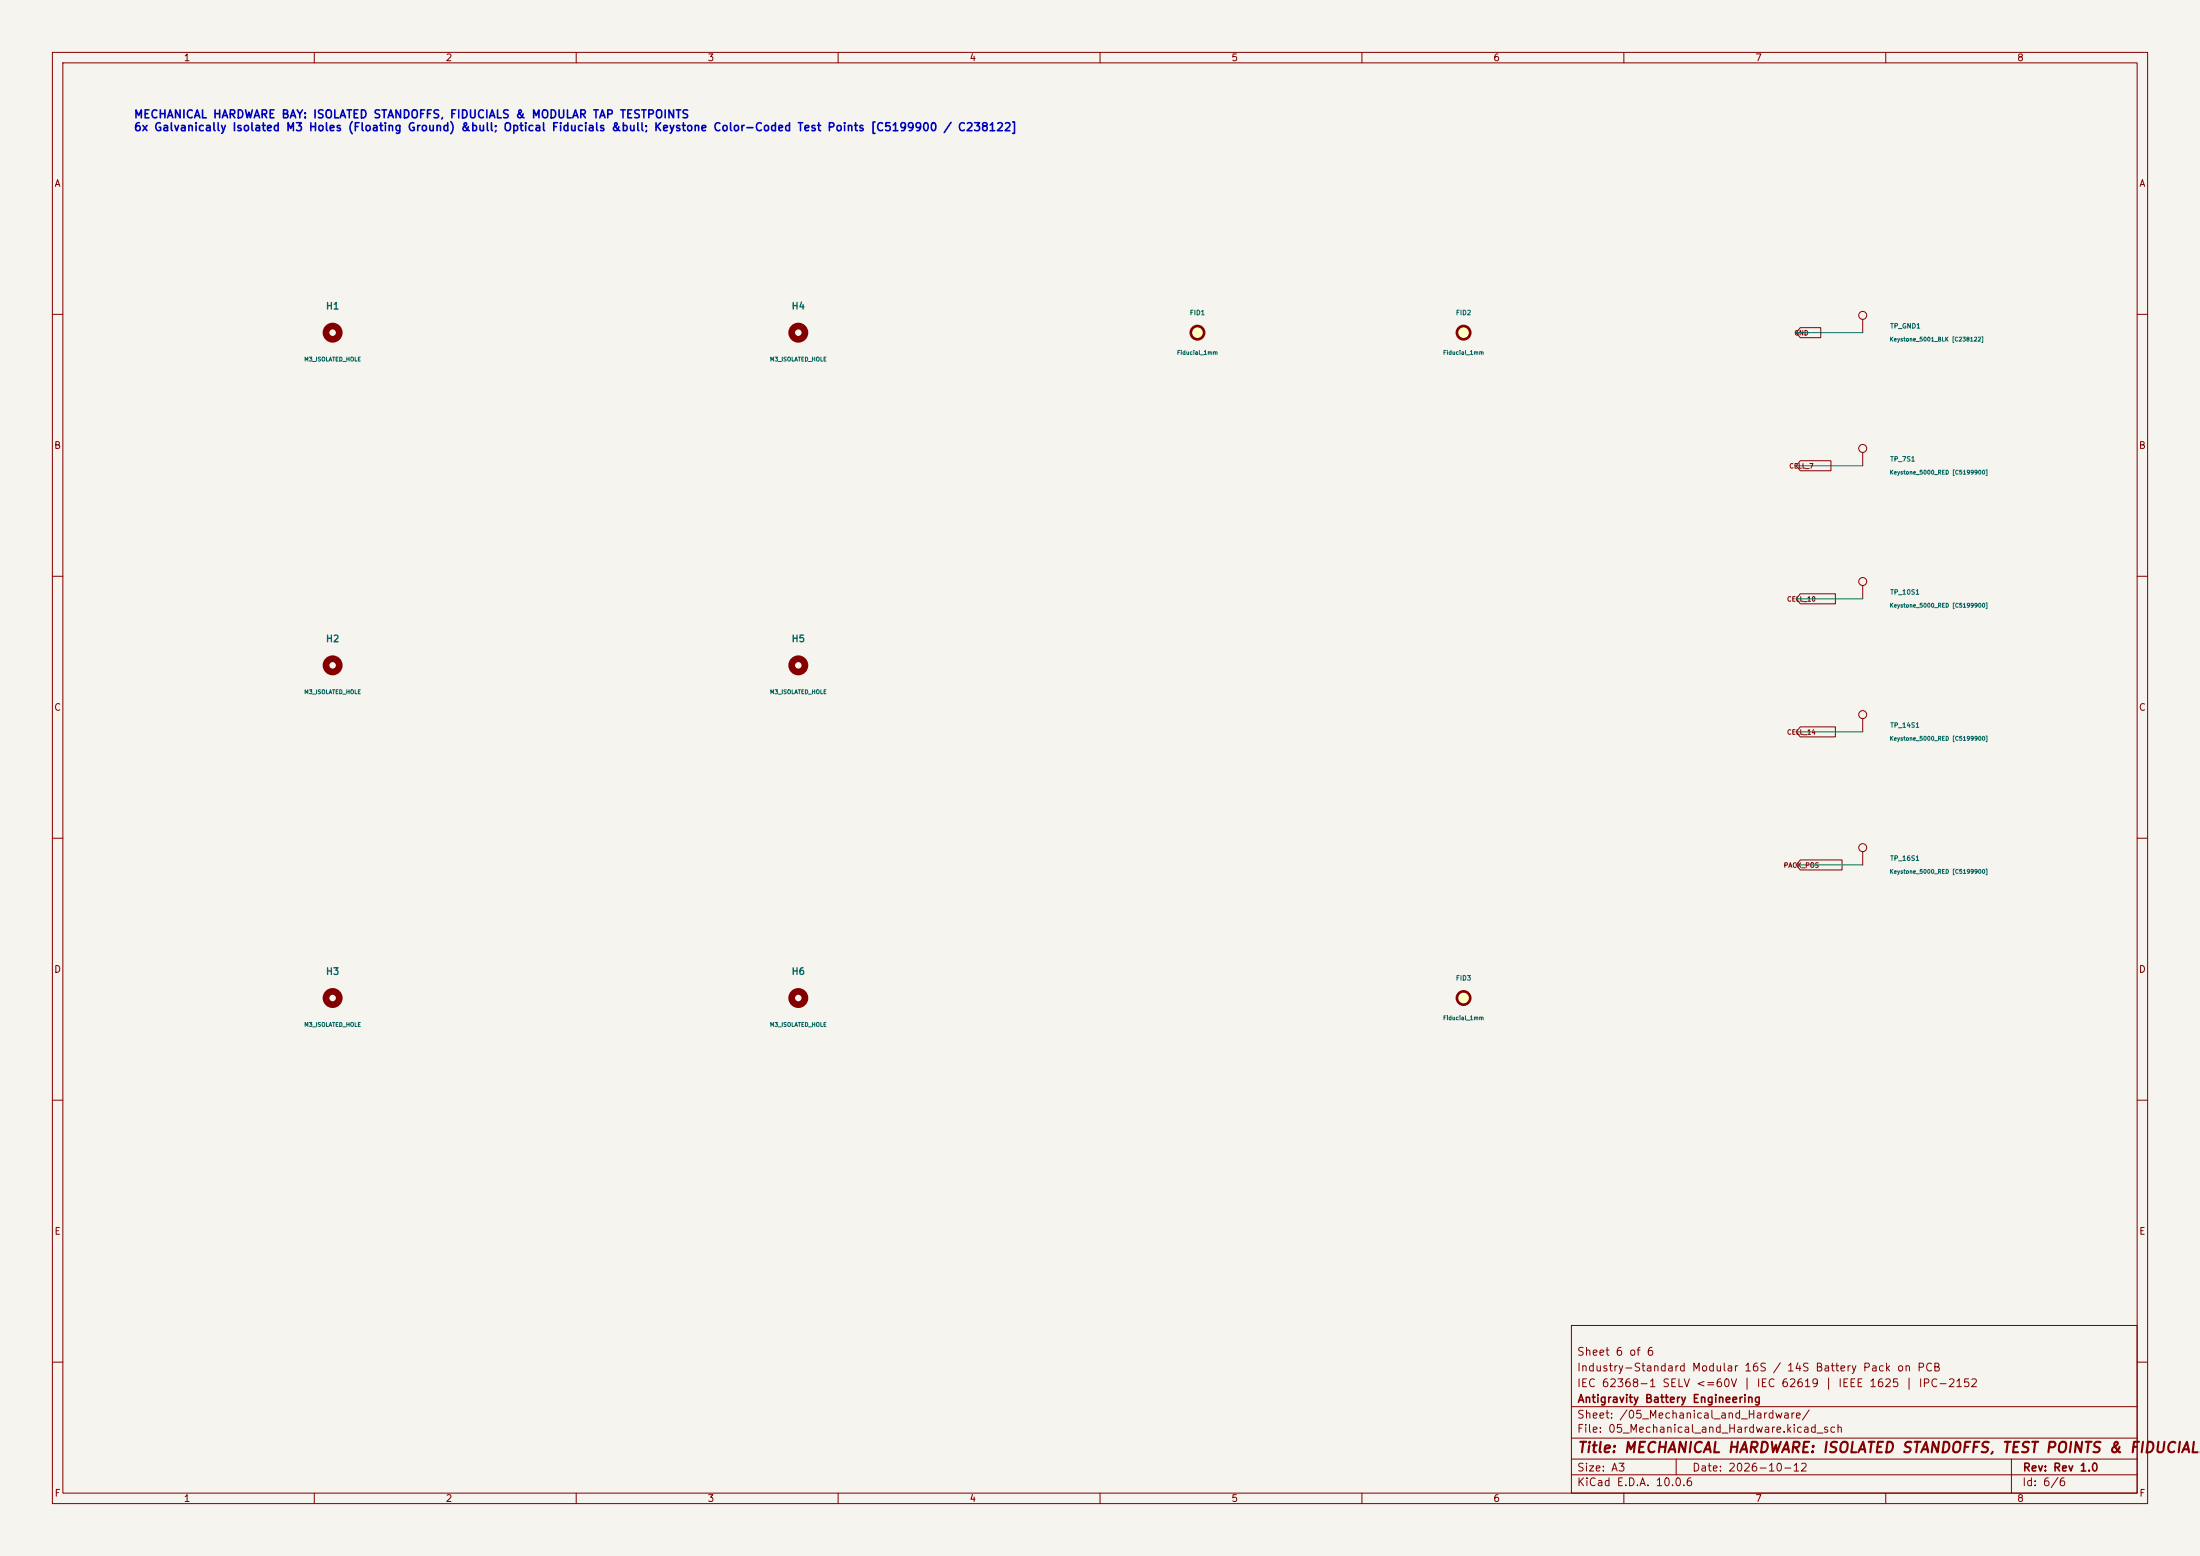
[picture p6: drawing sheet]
(kicad_sch
 (version 20260306)
 (generator "eeschema")
 (generator_version "10.0")
 (paper "A3")
 (title_block
  (title "MECHANICAL HARDWARE: ISOLATED STANDOFFS, TEST POINTS & FIDUCIALS")
  (date "2026-10-12")
  (rev "Rev 1.0")
  (company "Antigravity Battery Engineering")
  (comment 1 "IEC 62368-1 SELV <=60V | IEC 62619 | IEEE 1625 | IPC-2152")
  (comment 2 "Industry-Standard Modular 16S / 14S Battery Pack on PCB")
  (comment 3 "Sheet 6 of 6"))
 (lib_symbols
  (symbol "Connector:TestPoint"
   (pin_numbers (hide yes))
   (pin_names
    (offset 0.762) (hide yes)) (exclude_from_sim no) (in_bom yes) (on_board yes)
   (in_pos_files yes)
   (duplicate_pin_numbers_are_jumpers no)
   (property "Reference" "TP" (at 0 6.858 0) (show_name no) (do_not_autoplace no) (effects (font (size 1.27 1.27))))
   (property "Value" "TestPoint" (at 0 5.08 0) (show_name no) (do_not_autoplace no) (effects (font (size 1.27 1.27))))
   (property "Footprint" "" (at 5.08 0 0) (show_name no) (do_not_autoplace no) (hide yes) (effects (font (size 1.27 1.27))))
   (property "Datasheet" "" (at 5.08 0 0) (show_name no) (do_not_autoplace no) (hide yes) (effects (font (size 1.27 1.27))))
   (property "Description" "test point" (at 0 0 0) (show_name no) (do_not_autoplace no) (hide yes) (effects (font (size 1.27 1.27))))
   (symbol "TestPoint_0_1"
    (circle (center 0 3.302) (radius 0.762) (stroke (width 0) (type default)) (fill (type none))))
   (symbol "TestPoint_1_1"
    (pin passive line (at 0 0 90) (length 2.54) (name "1" (effects (font (size 1.27 1.27)))) (number "1" (effects (font (size 1.27 1.27))))))
   (embedded_fonts no))
  (symbol "Mechanical:Fiducial" (exclude_from_sim no) (in_bom no) (on_board yes)
   (in_pos_files yes)
   (duplicate_pin_numbers_are_jumpers no)
   (property "Reference" "FID" (at 0 5.08 0) (show_name no) (do_not_autoplace no) (effects (font (size 1.27 1.27))))
   (property "Value" "Fiducial" (at 0 3.175 0) (show_name no) (do_not_autoplace no) (effects (font (size 1.27 1.27))))
   (property "Footprint" "" (at 0 0 0) (show_name no) (do_not_autoplace no) (hide yes) (effects (font (size 1.27 1.27))))
   (property "Datasheet" "" (at 0 0 0) (show_name no) (do_not_autoplace no) (hide yes) (effects (font (size 1.27 1.27))))
   (property "Description" "Fiducial Marker" (at 0 0 0) (show_name no) (do_not_autoplace no) (hide yes) (effects (font (size 1.27 1.27))))
   (symbol "Fiducial_0_1"
    (circle (center 0 0) (radius 1.27) (stroke (width 0.508) (type default)) (fill (type background))))
   (embedded_fonts no))
  (symbol "Mechanical:MountingHole"
   (pin_names
    (offset 1.016)) (exclude_from_sim no) (in_bom no) (on_board yes)
   (in_pos_files yes)
   (duplicate_pin_numbers_are_jumpers no)
   (property "Reference" "H" (at 0 5.08 0) (show_name no) (do_not_autoplace no) (effects (font (size 1.27 1.27))))
   (property "Value" "MountingHole" (at 0 3.175 0) (show_name no) (do_not_autoplace no) (effects (font (size 1.27 1.27))))
   (property "Footprint" "" (at 0 0 0) (show_name no) (do_not_autoplace no) (hide yes) (effects (font (size 1.27 1.27))))
   (property "Datasheet" "" (at 0 0 0) (show_name no) (do_not_autoplace no) (hide yes) (effects (font (size 1.27 1.27))))
   (property "Description" "Mounting Hole without connection" (at 0 0 0) (show_name no) (do_not_autoplace no) (hide yes) (effects (font (size 1.27 1.27))))
   (symbol "MountingHole_0_1"
    (circle (center 0 0) (radius 1.27) (stroke (width 1.27) (type default)) (fill (type none))))
   (embedded_fonts no)))
 (text "MECHANICAL HARDWARE BAY: ISOLATED STANDOFFS, FIDUCIALS & MODULAR TAP TESTPOINTS\n6x Galvanically Isolated M3 Holes (Floating Ground) &bull; Optical Fiducials &bull; Keystone Color-Coded Test Points [C5199900 / C238122]"
  (exclude_from_sim no)
  (at 25.4 25.4 0)
  (effects (font (size 1.524 1.524)
    (bold yes)) (justify left bottom)))
 (wire
  (pts (xy 342.9 165.1) (xy 355.6 165.1))
  (stroke (width 0) (type default)))
 (wire
  (pts (xy 342.9 114.3) (xy 355.6 114.3))
  (stroke (width 0) (type default)))
 (wire
  (pts (xy 342.9 88.9) (xy 355.6 88.9))
  (stroke (width 0) (type default)))
 (wire
  (pts (xy 342.9 63.5) (xy 355.6 63.5))
  (stroke (width 0) (type default)))
 (wire
  (pts (xy 342.9 139.7) (xy 355.6 139.7))
  (stroke (width 0) (type default)))
 (global_label "PACK_POS"
  (shape input)
  (at 342.9 165.1 0)
  (effects (font (size 0.889 0.889)
    (bold yes)))
  (property "Intersheetrefs" "${INTERSHEET_REFS}" (at 342.9 165.1 0) (hide yes) (show_name no) (do_not_autoplace no) (effects (font (size 1.27 1.27)))))
 (global_label "CELL_7"
  (shape input)
  (at 342.9 88.9 0)
  (effects (font (size 0.889 0.889)
    (bold yes)))
  (property "Intersheetrefs" "${INTERSHEET_REFS}" (at 342.9 88.9 0) (hide yes) (show_name no) (do_not_autoplace no) (effects (font (size 1.27 1.27)))))
 (global_label "CELL_10"
  (shape input)
  (at 342.9 114.3 0)
  (effects (font (size 0.889 0.889)
    (bold yes)))
  (property "Intersheetrefs" "${INTERSHEET_REFS}" (at 342.9 114.3 0) (hide yes) (show_name no) (do_not_autoplace no) (effects (font (size 1.27 1.27)))))
 (global_label "GND"
  (shape input)
  (at 342.9 63.5 0)
  (effects (font (size 0.889 0.889)
    (bold yes)))
  (property "Intersheetrefs" "${INTERSHEET_REFS}" (at 342.9 63.5 0) (hide yes) (show_name no) (do_not_autoplace no) (effects (font (size 1.27 1.27)))))
 (global_label "CELL_14"
  (shape input)
  (at 342.9 139.7 0)
  (effects (font (size 0.889 0.889)
    (bold yes)))
  (property "Intersheetrefs" "${INTERSHEET_REFS}" (at 342.9 139.7 0) (hide yes) (show_name no) (do_not_autoplace no) (effects (font (size 1.27 1.27)))))
 (symbol
  (lib_id "Mechanical:Fiducial")
  (at 228.6 63.5 0)
  (unit 1)
  (body_style 1)
  (exclude_from_sim no)
  (in_bom yes)
  (on_board yes)
  (in_pos_files yes)
  (dnp no)
  (property "Reference" "FID1" (at 228.6 59.69 0) (show_name no) (do_not_autoplace no) (effects (font (size 0.889 0.889))))
  (property "Value" "Fiducial_1mm" (at 228.6 67.31 0) (show_name no) (do_not_autoplace no) (effects (font (size 0.762 0.762))))
  (property "Footprint" "Fiducial:Fiducial_1mm_Mask2mm" (at 228.6 63.5 0) (hide yes) (show_name no) (do_not_autoplace no) (effects (font (size 1.27 1.27))))
  (property "Datasheet" "" (at 228.6 63.5 0) (show_name no) (do_not_autoplace no) (effects (font (size 1.27 1.27))))
  (property "Description" "" (at 228.6 63.5 0) (show_name no) (do_not_autoplace no) (effects (font (size 1.27 1.27)))))
 (symbol
  (lib_id "Connector:TestPoint")
  (at 355.6 114.3 0)
  (unit 1)
  (body_style 1)
  (exclude_from_sim no)
  (in_bom yes)
  (on_board yes)
  (in_pos_files yes)
  (dnp no)
  (property "Reference" "TP_10S1" (at 360.68 113.03 0) (show_name no) (do_not_autoplace no) (effects (font (size 0.889 0.889)
    (bold yes)) (justify left)))
  (property "Value" "Keystone_5000_RED [C5199900]" (at 360.68 115.57 0) (show_name no) (do_not_autoplace no) (effects (font (size 0.762 0.762)) (justify left)))
  (property "Footprint" "TestPoint:TestPoint_Keystone_5000-5004_Miniature" (at 355.6 114.3 0) (hide yes) (show_name no) (do_not_autoplace no) (effects (font (size 1.27 1.27))))
  (property "Datasheet" "" (at 355.6 114.3 0) (show_name no) (do_not_autoplace no) (effects (font (size 1.27 1.27))))
  (property "Description" "" (at 355.6 114.3 0) (show_name no) (do_not_autoplace no) (effects (font (size 1.27 1.27))))
  (property "LCSC" "C5199900" (at 355.6 114.3 0) (hide yes) (show_name no) (do_not_autoplace no) (effects (font (size 1.27 1.27))))
  (property "JLCPCB Part #" "C5199900" (at 355.6 114.3 0) (hide yes) (show_name no) (do_not_autoplace no) (effects (font (size 1.27 1.27))))
  (property "MPN" "5000" (at 355.6 114.3 0) (hide yes) (show_name no) (do_not_autoplace no) (effects (font (size 1.27 1.27))))
  (pin "1"))
 (symbol
  (lib_id "Mechanical:Fiducial")
  (at 279.4 63.5 0)
  (unit 1)
  (body_style 1)
  (exclude_from_sim no)
  (in_bom yes)
  (on_board yes)
  (in_pos_files yes)
  (dnp no)
  (property "Reference" "FID2" (at 279.4 59.69 0) (show_name no) (do_not_autoplace no) (effects (font (size 0.889 0.889))))
  (property "Value" "Fiducial_1mm" (at 279.4 67.31 0) (show_name no) (do_not_autoplace no) (effects (font (size 0.762 0.762))))
  (property "Footprint" "Fiducial:Fiducial_1mm_Mask2mm" (at 279.4 63.5 0) (hide yes) (show_name no) (do_not_autoplace no) (effects (font (size 1.27 1.27))))
  (property "Datasheet" "" (at 279.4 63.5 0) (show_name no) (do_not_autoplace no) (effects (font (size 1.27 1.27))))
  (property "Description" "" (at 279.4 63.5 0) (show_name no) (do_not_autoplace no) (effects (font (size 1.27 1.27)))))
 (symbol
  (lib_id "Connector:TestPoint")
  (at 355.6 88.9 0)
  (unit 1)
  (body_style 1)
  (exclude_from_sim no)
  (in_bom yes)
  (on_board yes)
  (in_pos_files yes)
  (dnp no)
  (property "Reference" "TP_7S1" (at 360.68 87.63 0) (show_name no) (do_not_autoplace no) (effects (font (size 0.889 0.889)
    (bold yes)) (justify left)))
  (property "Value" "Keystone_5000_RED [C5199900]" (at 360.68 90.17 0) (show_name no) (do_not_autoplace no) (effects (font (size 0.762 0.762)) (justify left)))
  (property "Footprint" "TestPoint:TestPoint_Keystone_5000-5004_Miniature" (at 355.6 88.9 0) (hide yes) (show_name no) (do_not_autoplace no) (effects (font (size 1.27 1.27))))
  (property "Datasheet" "" (at 355.6 88.9 0) (show_name no) (do_not_autoplace no) (effects (font (size 1.27 1.27))))
  (property "Description" "" (at 355.6 88.9 0) (show_name no) (do_not_autoplace no) (effects (font (size 1.27 1.27))))
  (property "LCSC" "C5199900" (at 355.6 88.9 0) (hide yes) (show_name no) (do_not_autoplace no) (effects (font (size 1.27 1.27))))
  (property "JLCPCB Part #" "C5199900" (at 355.6 88.9 0) (hide yes) (show_name no) (do_not_autoplace no) (effects (font (size 1.27 1.27))))
  (property "MPN" "5000" (at 355.6 88.9 0) (hide yes) (show_name no) (do_not_autoplace no) (effects (font (size 1.27 1.27))))
  (pin "1"))
 (symbol
  (lib_id "Mechanical:MountingHole")
  (at 63.5 127 0)
  (unit 1)
  (body_style 1)
  (exclude_from_sim no)
  (in_bom yes)
  (on_board yes)
  (in_pos_files yes)
  (dnp no)
  (property "Reference" "H2" (at 63.5 121.92 0) (show_name no) (do_not_autoplace no) (effects (font (size 1.27 1.27)
    (bold yes))))
  (property "Value" "M3_ISOLATED_HOLE" (at 63.5 132.08 0) (show_name no) (do_not_autoplace no) (effects (font (size 0.762 0.762))))
  (property "Footprint" "MountingHole:MountingHole_3.2mm_M3_ISO7380" (at 63.5 127 0) (hide yes) (show_name no) (do_not_autoplace no) (effects (font (size 1.27 1.27))))
  (property "Datasheet" "" (at 63.5 127 0) (show_name no) (do_not_autoplace no) (effects (font (size 1.27 1.27))))
  (property "Description" "" (at 63.5 127 0) (show_name no) (do_not_autoplace no) (effects (font (size 1.27 1.27)))))
 (symbol
  (lib_id "Connector:TestPoint")
  (at 355.6 63.5 0)
  (unit 1)
  (body_style 1)
  (exclude_from_sim no)
  (in_bom yes)
  (on_board yes)
  (in_pos_files yes)
  (dnp no)
  (property "Reference" "TP_GND1" (at 360.68 62.23 0) (show_name no) (do_not_autoplace no) (effects (font (size 0.889 0.889)
    (bold yes)) (justify left)))
  (property "Value" "Keystone_5001_BLK [C238122]" (at 360.68 64.77 0) (show_name no) (do_not_autoplace no) (effects (font (size 0.762 0.762)) (justify left)))
  (property "Footprint" "TestPoint:TestPoint_Keystone_5000-5004_Miniature" (at 355.6 63.5 0) (hide yes) (show_name no) (do_not_autoplace no) (effects (font (size 1.27 1.27))))
  (property "Datasheet" "" (at 355.6 63.5 0) (show_name no) (do_not_autoplace no) (effects (font (size 1.27 1.27))))
  (property "Description" "" (at 355.6 63.5 0) (show_name no) (do_not_autoplace no) (effects (font (size 1.27 1.27))))
  (property "LCSC" "C238122" (at 355.6 63.5 0) (hide yes) (show_name no) (do_not_autoplace no) (effects (font (size 1.27 1.27))))
  (property "JLCPCB Part #" "C238122" (at 355.6 63.5 0) (hide yes) (show_name no) (do_not_autoplace no) (effects (font (size 1.27 1.27))))
  (property "MPN" "5001" (at 355.6 63.5 0) (hide yes) (show_name no) (do_not_autoplace no) (effects (font (size 1.27 1.27))))
  (pin "1"))
 (symbol
  (lib_id "Mechanical:MountingHole")
  (at 152.4 63.5 0)
  (unit 1)
  (body_style 1)
  (exclude_from_sim no)
  (in_bom yes)
  (on_board yes)
  (in_pos_files yes)
  (dnp no)
  (property "Reference" "H4" (at 152.4 58.42 0) (show_name no) (do_not_autoplace no) (effects (font (size 1.27 1.27)
    (bold yes))))
  (property "Value" "M3_ISOLATED_HOLE" (at 152.4 68.58 0) (show_name no) (do_not_autoplace no) (effects (font (size 0.762 0.762))))
  (property "Footprint" "MountingHole:MountingHole_3.2mm_M3_ISO7380" (at 152.4 63.5 0) (hide yes) (show_name no) (do_not_autoplace no) (effects (font (size 1.27 1.27))))
  (property "Datasheet" "" (at 152.4 63.5 0) (show_name no) (do_not_autoplace no) (effects (font (size 1.27 1.27))))
  (property "Description" "" (at 152.4 63.5 0) (show_name no) (do_not_autoplace no) (effects (font (size 1.27 1.27)))))
 (symbol
  (lib_id "Connector:TestPoint")
  (at 355.6 165.1 0)
  (unit 1)
  (body_style 1)
  (exclude_from_sim no)
  (in_bom yes)
  (on_board yes)
  (in_pos_files yes)
  (dnp no)
  (property "Reference" "TP_16S1" (at 360.68 163.83 0) (show_name no) (do_not_autoplace no) (effects (font (size 0.889 0.889)
    (bold yes)) (justify left)))
  (property "Value" "Keystone_5000_RED [C5199900]" (at 360.68 166.37 0) (show_name no) (do_not_autoplace no) (effects (font (size 0.762 0.762)) (justify left)))
  (property "Footprint" "TestPoint:TestPoint_Keystone_5000-5004_Miniature" (at 355.6 165.1 0) (hide yes) (show_name no) (do_not_autoplace no) (effects (font (size 1.27 1.27))))
  (property "Datasheet" "" (at 355.6 165.1 0) (show_name no) (do_not_autoplace no) (effects (font (size 1.27 1.27))))
  (property "Description" "" (at 355.6 165.1 0) (show_name no) (do_not_autoplace no) (effects (font (size 1.27 1.27))))
  (property "LCSC" "C5199900" (at 355.6 165.1 0) (hide yes) (show_name no) (do_not_autoplace no) (effects (font (size 1.27 1.27))))
  (property "JLCPCB Part #" "C5199900" (at 355.6 165.1 0) (hide yes) (show_name no) (do_not_autoplace no) (effects (font (size 1.27 1.27))))
  (property "MPN" "5000" (at 355.6 165.1 0) (hide yes) (show_name no) (do_not_autoplace no) (effects (font (size 1.27 1.27))))
  (pin "1"))
 (symbol
  (lib_id "Mechanical:MountingHole")
  (at 63.5 190.5 0)
  (unit 1)
  (body_style 1)
  (exclude_from_sim no)
  (in_bom yes)
  (on_board yes)
  (in_pos_files yes)
  (dnp no)
  (property "Reference" "H3" (at 63.5 185.42 0) (show_name no) (do_not_autoplace no) (effects (font (size 1.27 1.27)
    (bold yes))))
  (property "Value" "M3_ISOLATED_HOLE" (at 63.5 195.58 0) (show_name no) (do_not_autoplace no) (effects (font (size 0.762 0.762))))
  (property "Footprint" "MountingHole:MountingHole_3.2mm_M3_ISO7380" (at 63.5 190.5 0) (hide yes) (show_name no) (do_not_autoplace no) (effects (font (size 1.27 1.27))))
  (property "Datasheet" "" (at 63.5 190.5 0) (show_name no) (do_not_autoplace no) (effects (font (size 1.27 1.27))))
  (property "Description" "" (at 63.5 190.5 0) (show_name no) (do_not_autoplace no) (effects (font (size 1.27 1.27)))))
 (symbol
  (lib_id "Connector:TestPoint")
  (at 355.6 139.7 0)
  (unit 1)
  (body_style 1)
  (exclude_from_sim no)
  (in_bom yes)
  (on_board yes)
  (in_pos_files yes)
  (dnp no)
  (property "Reference" "TP_14S1" (at 360.68 138.43 0) (show_name no) (do_not_autoplace no) (effects (font (size 0.889 0.889)
    (bold yes)) (justify left)))
  (property "Value" "Keystone_5000_RED [C5199900]" (at 360.68 140.97 0) (show_name no) (do_not_autoplace no) (effects (font (size 0.762 0.762)) (justify left)))
  (property "Footprint" "TestPoint:TestPoint_Keystone_5000-5004_Miniature" (at 355.6 139.7 0) (hide yes) (show_name no) (do_not_autoplace no) (effects (font (size 1.27 1.27))))
  (property "Datasheet" "" (at 355.6 139.7 0) (show_name no) (do_not_autoplace no) (effects (font (size 1.27 1.27))))
  (property "Description" "" (at 355.6 139.7 0) (show_name no) (do_not_autoplace no) (effects (font (size 1.27 1.27))))
  (property "LCSC" "C5199900" (at 355.6 139.7 0) (hide yes) (show_name no) (do_not_autoplace no) (effects (font (size 1.27 1.27))))
  (property "JLCPCB Part #" "C5199900" (at 355.6 139.7 0) (hide yes) (show_name no) (do_not_autoplace no) (effects (font (size 1.27 1.27))))
  (property "MPN" "5000" (at 355.6 139.7 0) (hide yes) (show_name no) (do_not_autoplace no) (effects (font (size 1.27 1.27))))
  (pin "1"))
 (symbol
  (lib_id "Mechanical:MountingHole")
  (at 152.4 127 0)
  (unit 1)
  (body_style 1)
  (exclude_from_sim no)
  (in_bom yes)
  (on_board yes)
  (in_pos_files yes)
  (dnp no)
  (property "Reference" "H5" (at 152.4 121.92 0) (show_name no) (do_not_autoplace no) (effects (font (size 1.27 1.27)
    (bold yes))))
  (property "Value" "M3_ISOLATED_HOLE" (at 152.4 132.08 0) (show_name no) (do_not_autoplace no) (effects (font (size 0.762 0.762))))
  (property "Footprint" "MountingHole:MountingHole_3.2mm_M3_ISO7380" (at 152.4 127 0) (hide yes) (show_name no) (do_not_autoplace no) (effects (font (size 1.27 1.27))))
  (property "Datasheet" "" (at 152.4 127 0) (show_name no) (do_not_autoplace no) (effects (font (size 1.27 1.27))))
  (property "Description" "" (at 152.4 127 0) (show_name no) (do_not_autoplace no) (effects (font (size 1.27 1.27)))))
 (symbol
  (lib_id "Mechanical:MountingHole")
  (at 152.4 190.5 0)
  (unit 1)
  (body_style 1)
  (exclude_from_sim no)
  (in_bom yes)
  (on_board yes)
  (in_pos_files yes)
  (dnp no)
  (property "Reference" "H6" (at 152.4 185.42 0) (show_name no) (do_not_autoplace no) (effects (font (size 1.27 1.27)
    (bold yes))))
  (property "Value" "M3_ISOLATED_HOLE" (at 152.4 195.58 0) (show_name no) (do_not_autoplace no) (effects (font (size 0.762 0.762))))
  (property "Footprint" "MountingHole:MountingHole_3.2mm_M3_ISO7380" (at 152.4 190.5 0) (hide yes) (show_name no) (do_not_autoplace no) (effects (font (size 1.27 1.27))))
  (property "Datasheet" "" (at 152.4 190.5 0) (show_name no) (do_not_autoplace no) (effects (font (size 1.27 1.27))))
  (property "Description" "" (at 152.4 190.5 0) (show_name no) (do_not_autoplace no) (effects (font (size 1.27 1.27)))))
 (symbol
  (lib_id "Mechanical:MountingHole")
  (at 63.5 63.5 0)
  (unit 1)
  (body_style 1)
  (exclude_from_sim no)
  (in_bom yes)
  (on_board yes)
  (in_pos_files yes)
  (dnp no)
  (property "Reference" "H1" (at 63.5 58.42 0) (show_name no) (do_not_autoplace no) (effects (font (size 1.27 1.27)
    (bold yes))))
  (property "Value" "M3_ISOLATED_HOLE" (at 63.5 68.58 0) (show_name no) (do_not_autoplace no) (effects (font (size 0.762 0.762))))
  (property "Footprint" "MountingHole:MountingHole_3.2mm_M3_ISO7380" (at 63.5 63.5 0) (hide yes) (show_name no) (do_not_autoplace no) (effects (font (size 1.27 1.27))))
  (property "Datasheet" "" (at 63.5 63.5 0) (show_name no) (do_not_autoplace no) (effects (font (size 1.27 1.27))))
  (property "Description" "" (at 63.5 63.5 0) (show_name no) (do_not_autoplace no) (effects (font (size 1.27 1.27)))))
 (symbol
  (lib_id "Mechanical:Fiducial")
  (at 279.4 190.5 0)
  (unit 1)
  (body_style 1)
  (exclude_from_sim no)
  (in_bom yes)
  (on_board yes)
  (in_pos_files yes)
  (dnp no)
  (property "Reference" "FID3" (at 279.4 186.69 0) (show_name no) (do_not_autoplace no) (effects (font (size 0.889 0.889))))
  (property "Value" "Fiducial_1mm" (at 279.4 194.31 0) (show_name no) (do_not_autoplace no) (effects (font (size 0.762 0.762))))
  (property "Footprint" "Fiducial:Fiducial_1mm_Mask2mm" (at 279.4 190.5 0) (hide yes) (show_name no) (do_not_autoplace no) (effects (font (size 1.27 1.27))))
  (property "Datasheet" "" (at 279.4 190.5 0) (show_name no) (do_not_autoplace no) (effects (font (size 1.27 1.27))))
  (property "Description" "" (at 279.4 190.5 0) (show_name no) (do_not_autoplace no) (effects (font (size 1.27 1.27))))))
